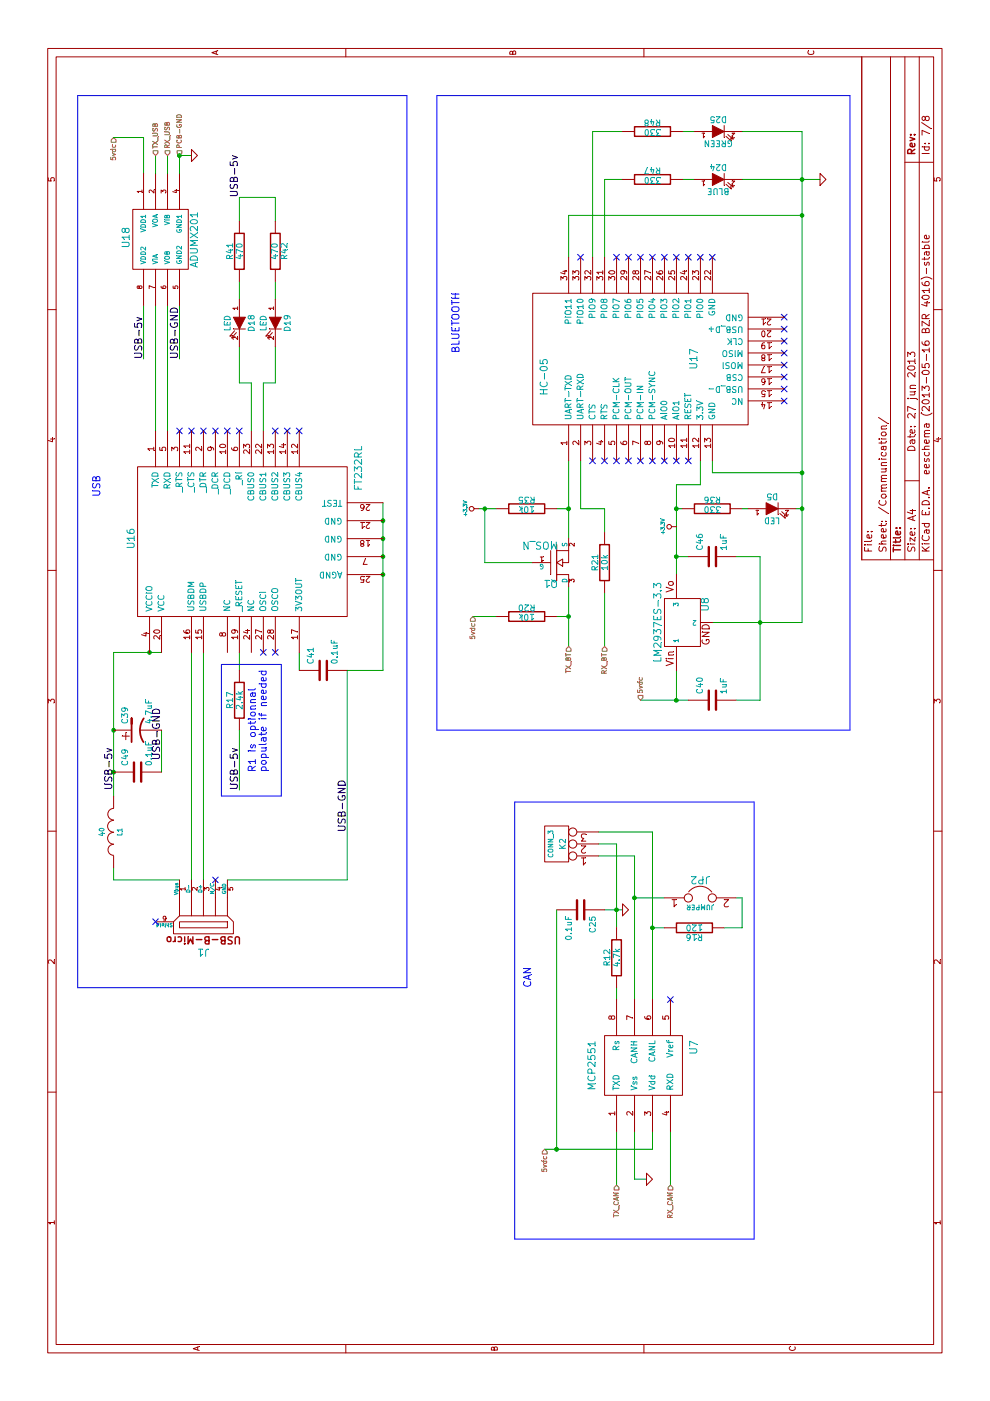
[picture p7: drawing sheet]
EESchema Schematic File Version 2  date 27/06/2013 10:27:40
LIBS:Guepard
LIBS:Guepard-Communication
LIBS:opto
LIBS:power
LIBS:conn
LIBS:transistors
LIBS:polyswitch_smd
LIBS:device
LIBS:texas-msp
LIBS:Guepard-cache
EELAYER 27 0
EELAYER END
$Descr A4 11693 8268
encoding utf-8
Sheet 7 8
Title ""
Date "27 jun 2013"
Rev ""
Comp ""
Comment1 ""
Comment2 ""
Comment3 ""
Comment4 ""
$EndDescr
Connection ~ 7450 4050
Wire Wire Line
	7450 4050 7000 4050
Wire Wire Line
	4100 5050 4100 5200
Wire Wire Line
	2250 5300 1850 5300
Wire Wire Line
	1850 5300 1850 5400
Wire Wire Line
	4650 5000 4650 5150
Wire Wire Line
	4200 6150 4200 6200
Wire Wire Line
	4200 6200 3950 6200
Wire Wire Line
	3950 6200 3950 6050
Connection ~ 3950 5450
Wire Wire Line
	3950 5550 3950 5450
Wire Wire Line
	3350 5450 4750 5450
Wire Wire Line
	1800 5600 2250 5600
Wire Wire Line
	2250 5450 2100 5450
Wire Wire Line
	2100 5450 2100 4550
Wire Notes Line
	3450 3400 10900 3400
Wire Notes Line
	3450 3400 3450 650 
Wire Notes Line
	3450 650  10900 650 
Wire Notes Line
	10900 650  10900 3400
Connection ~ 9900 6700
Wire Wire Line
	9900 6700 9900 4750
Connection ~ 7450 6700
Wire Wire Line
	7450 6650 7450 6700
Connection ~ 7450 5650
Wire Wire Line
	7450 5700 7450 5650
Wire Wire Line
	5850 5650 6100 5650
Wire Wire Line
	7050 6350 5850 6350
Wire Wire Line
	7050 6350 7050 6150
Connection ~ 7750 6700
Wire Wire Line
	6500 5950 6500 6700
Wire Wire Line
	7850 4850 7450 4850
Wire Wire Line
	7450 4850 7450 5050
Wire Wire Line
	7450 5050 7250 5050
Wire Wire Line
	6550 4150 6550 3950
Wire Wire Line
	6300 4750 6800 4750
Connection ~ 7450 4750
Wire Wire Line
	7450 4650 7450 4750
Wire Wire Line
	7200 4750 7850 4750
Connection ~ 10200 6700
Wire Wire Line
	10600 5700 10600 5800
Wire Wire Line
	10200 5700 10200 5800
Wire Wire Line
	8100 2200 8500 2200
Wire Wire Line
	8500 2200 8500 2300
Wire Wire Line
	8500 2300 8800 2300
Wire Wire Line
	9850 2300 10050 2300
Wire Wire Line
	10050 2300 10050 2000
Wire Wire Line
	10050 2000 9850 2000
Wire Wire Line
	8800 2000 8500 2000
Wire Wire Line
	8500 2000 8500 2100
Wire Wire Line
	8500 2100 8100 2100
Connection ~ 10400 1500
Wire Wire Line
	9150 1500 8700 1500
Wire Wire Line
	8100 1300 9150 1300
Wire Wire Line
	5100 2000 5600 2000
Wire Wire Line
	7500 3200 6100 3200
Connection ~ 7050 3200
Wire Wire Line
	6100 3200 6100 2900
Wire Wire Line
	6250 2500 6100 2500
Connection ~ 6250 1250
Connection ~ 5600 950 
Wire Wire Line
	5050 950  6250 950 
Wire Wire Line
	6250 950  6250 1350
Connection ~ 5250 950 
Wire Wire Line
	4450 950  4350 950 
Wire Wire Line
	4350 950  4350 1500
Wire Wire Line
	4350 1600 6250 1600
Wire Wire Line
	6250 1700 4350 1700
Wire Wire Line
	5600 1350 5250 1350
Wire Wire Line
	4350 1900 4350 2900
Wire Wire Line
	4350 2900 6100 2900
Connection ~ 6900 3200
Connection ~ 7200 3200
Wire Wire Line
	6250 2000 6100 2000
Wire Notes Line
	6150 1850 5050 1850
Wire Notes Line
	6150 1850 6150 2350
Wire Notes Line
	6150 2350 5050 2350
Wire Notes Line
	5050 2350 5050 1850
Wire Wire Line
	9150 1400 8100 1400
Wire Wire Line
	8700 1200 9150 1200
Wire Wire Line
	10400 1500 10400 1600
Wire Wire Line
	10550 1200 10250 1200
Wire Wire Line
	9200 2000 9350 2000
Wire Wire Line
	9350 2300 9200 2300
Wire Wire Line
	9550 5050 10200 5050
Wire Wire Line
	10200 5050 10200 5200
Wire Wire Line
	9550 4950 10600 4950
Wire Wire Line
	10600 4950 10600 5200
Wire Wire Line
	7850 5950 7750 5950
Wire Wire Line
	7750 5950 7750 6700
Wire Wire Line
	10600 6200 10600 6700
Wire Wire Line
	10200 6850 10200 6200
Wire Wire Line
	7450 4150 7450 4000
Wire Wire Line
	7000 4050 7000 4450
Wire Wire Line
	6550 4750 6550 4650
Connection ~ 6550 4750
Wire Wire Line
	6300 5050 6750 5050
Wire Wire Line
	9900 4750 9550 4750
Wire Wire Line
	5850 6350 5850 6150
Connection ~ 6500 6350
Wire Wire Line
	7050 5650 7050 5750
Wire Wire Line
	7850 5850 7650 5850
Wire Wire Line
	7650 5850 7650 5650
Wire Wire Line
	7650 5650 6900 5650
Connection ~ 7050 5650
Wire Wire Line
	7450 6250 7450 6200
Wire Wire Line
	5850 5350 5850 5750
Connection ~ 5850 5650
Wire Wire Line
	10600 6700 6500 6700
Wire Notes Line
	5600 7100 5600 3650
Wire Notes Line
	5600 7100 10900 7100
Wire Notes Line
	10900 7100 10900 3650
Wire Notes Line
	10900 3650 5600 3650
Wire Wire Line
	2250 5150 1800 5150
Wire Wire Line
	3350 5150 3450 5150
Wire Wire Line
	3350 5300 4550 5300
Connection ~ 4100 5150
Wire Wire Line
	4200 5550 4200 5300
Connection ~ 4200 5300
Wire Wire Line
	4550 5300 4550 5000
Wire Wire Line
	4650 5150 3950 5150
Wire Wire Line
	4750 5450 4750 5000
Wire Wire Line
	4100 4650 2100 4650
Connection ~ 2100 4650
Connection ~ 7350 3200
NoConn ~ 4350 1800
NoConn ~ 9550 4850
NoConn ~ 9550 5150
NoConn ~ 9550 5250
NoConn ~ 9550 5350
NoConn ~ 9550 5450
NoConn ~ 9550 5550
NoConn ~ 9550 5650
NoConn ~ 9550 5750
NoConn ~ 9550 5850
NoConn ~ 9550 5950
NoConn ~ 9050 6550
NoConn ~ 8950 6550
NoConn ~ 8850 6550
NoConn ~ 8750 6550
NoConn ~ 8650 6550
NoConn ~ 8550 6550
NoConn ~ 8450 6550
NoConn ~ 8350 6550
NoConn ~ 7850 5750
NoConn ~ 7850 5650
NoConn ~ 7850 5550
NoConn ~ 7850 5450
NoConn ~ 7850 5350
NoConn ~ 7850 5250
NoConn ~ 7850 5150
NoConn ~ 7850 5050
NoConn ~ 7850 4950
Text Notes 3450 4450 0    60   ~ 0
CAN
$Comp
L JUMPER JP2
U 1 1
P 4200 5850
F 0 "JP2" H 4200 6000 60  0000 C CNN
F 1 "JUMPER" H 4200 5770 40  0000 C CNN
F 2 "" H 4200 5850 60  0001 C CNN
F 3 "" H 4200 5850 60  0001 C CNN
	1    4200 5850
	0    1    1    0   
$EndComp
$Comp
L GND #PWR044
U 1 1
P 4100 5200
F 0 "#PWR044" H 4100 5200 30  0001 C CNN
F 1 "GND" H 4100 5130 30  0001 C CNN
F 2 "" H 4100 5200 60  0001 C CNN
F 3 "" H 4100 5200 60  0001 C CNN
	1    4100 5200
	1    0    0    -1  
$EndComp
$Comp
L R R12
U 1 1
P 3700 5150
F 0 "R12" V 3780 5150 50  0000 C CNN
F 1 "4.7k" V 3700 5150 50  0000 C CNN
F 2 "" H 3700 5150 60  0001 C CNN
F 3 "" H 3700 5150 60  0001 C CNN
	1    3700 5150
	0    -1   -1   0   
$EndComp
$Comp
L R R16
U 1 1
P 3950 5800
F 0 "R16" V 4030 5800 50  0000 C CNN
F 1 "120" V 3950 5800 50  0000 C CNN
F 2 "" H 3950 5800 60  0001 C CNN
F 3 "" H 3950 5800 60  0001 C CNN
	1    3950 5800
	-1   0    0    1   
$EndComp
NoConn ~ 3350 5600
$Comp
L GND #PWR045
U 1 1
P 1850 5400
F 0 "#PWR045" H 1850 5400 30  0001 C CNN
F 1 "GND" H 1850 5330 30  0001 C CNN
F 2 "" H 1850 5400 60  0001 C CNN
F 3 "" H 1850 5400 60  0001 C CNN
	1    1850 5400
	1    0    0    -1  
$EndComp
$Comp
L C C25
U 1 1
P 4100 4850
F 0 "C25" H 4150 4950 50  0000 L CNN
F 1 "0.1uF" H 4150 4750 50  0000 L CNN
F 2 "" H 4100 4850 60  0001 C CNN
F 3 "" H 4100 4850 60  0001 C CNN
	1    4100 4850
	-1   0    0    1   
$EndComp
$Comp
L CONN_3 K2
U 1 1
P 4650 4650
F 0 "K2" V 4600 4650 50  0000 C CNN
F 1 "CONN_3" V 4700 4650 40  0000 C CNN
F 2 "" H 4650 4650 60  0001 C CNN
F 3 "" H 4650 4650 60  0001 C CNN
	1    4650 4650
	0    -1   -1   0   
$EndComp
Text Notes 7550 850  0    60   ~ 0
USB
Text Notes 8750 3850 0    60   ~ 0
BLUETOOTH
$Comp
L LED D5
U 1 1
P 7450 6450
F 0 "D5" H 7450 6550 50  0000 C CNN
F 1 "LED" H 7450 6350 50  0000 C CNN
F 2 "" H 7450 6450 60  0001 C CNN
F 3 "" H 7450 6450 60  0001 C CNN
	1    7450 6450
	0    1    1    0   
$EndComp
$Comp
L R R36
U 1 1
P 7450 5950
F 0 "R36" V 7530 5950 50  0000 C CNN
F 1 "330" V 7450 5950 50  0000 C CNN
F 2 "" H 7450 5950 60  0001 C CNN
F 3 "" H 7450 5950 60  0001 C CNN
	1    7450 5950
	1    0    0    -1  
$EndComp
$Comp
L C C46
U 1 1
P 7050 5950
F 0 "C46" H 7100 6050 50  0000 L CNN
F 1 "1uF" H 7100 5850 50  0000 L CNN
F 2 "" H 7050 5950 60  0001 C CNN
F 3 "" H 7050 5950 60  0001 C CNN
	1    7050 5950
	1    0    0    -1  
$EndComp
$Comp
L C C40
U 1 1
P 5850 5950
F 0 "C40" H 5900 6050 50  0000 L CNN
F 1 "1uF" H 5900 5850 50  0000 L CNN
F 2 "" H 5850 5950 60  0001 C CNN
F 3 "" H 5850 5950 60  0001 C CNN
	1    5850 5950
	1    0    0    -1  
$EndComp
$Comp
L LM2937ES-3.3 U8
U 1 1
P 6500 5700
F 0 "U8" H 6650 5504 60  0000 C CNN
F 1 "LM2937ES-3.3" H 6500 5900 60  0000 C CNN
F 2 "" H 6500 5700 60  0001 C CNN
F 3 "" H 6500 5700 60  0001 C CNN
	1    6500 5700
	1    0    0    -1  
$EndComp
$Comp
L R R21
U 1 1
P 7000 5050
F 0 "R21" V 7080 5050 50  0000 C CNN
F 1 "10k" V 7000 5050 50  0000 C CNN
F 2 "" H 7000 5050 60  0001 C CNN
F 3 "" H 7000 5050 60  0001 C CNN
	1    7000 5050
	0    -1   -1   0   
$EndComp
$Comp
L +3.3V #PWR046
U 1 1
P 7450 4000
F 0 "#PWR046" H 7450 3960 30  0001 C CNN
F 1 "+3.3V" H 7450 4110 30  0000 C CNN
F 2 "" H 7450 4000 60  0001 C CNN
F 3 "" H 7450 4000 60  0001 C CNN
	1    7450 4000
	1    0    0    -1  
$EndComp
$Comp
L R R20
U 1 1
P 6550 4400
F 0 "R20" V 6630 4400 50  0000 C CNN
F 1 "10k" V 6550 4400 50  0000 C CNN
F 2 "" H 6550 4400 60  0001 C CNN
F 3 "" H 6550 4400 60  0001 C CNN
	1    6550 4400
	1    0    0    -1  
$EndComp
$Comp
L R R35
U 1 1
P 7450 4400
F 0 "R35" V 7530 4400 50  0000 C CNN
F 1 "10k" V 7450 4400 50  0000 C CNN
F 2 "" H 7450 4400 60  0001 C CNN
F 3 "" H 7450 4400 60  0001 C CNN
	1    7450 4400
	1    0    0    -1  
$EndComp
$Comp
L GND #PWR047
U 1 1
P 10200 6850
F 0 "#PWR047" H 10200 6850 30  0001 C CNN
F 1 "GND" H 10200 6780 30  0001 C CNN
F 2 "" H 10200 6850 60  0001 C CNN
F 3 "" H 10200 6850 60  0001 C CNN
	1    10200 6850
	1    0    0    -1  
$EndComp
$Comp
L R R48
U 1 1
P 10600 5450
F 0 "R48" V 10680 5450 50  0000 C CNN
F 1 "330" V 10600 5450 50  0000 C CNN
F 2 "" H 10600 5450 60  0001 C CNN
F 3 "" H 10600 5450 60  0001 C CNN
	1    10600 5450
	1    0    0    -1  
$EndComp
$Comp
L R R47
U 1 1
P 10200 5450
F 0 "R47" V 10280 5450 50  0000 C CNN
F 1 "330" V 10200 5450 50  0000 C CNN
F 2 "" H 10200 5450 60  0001 C CNN
F 3 "" H 10200 5450 60  0001 C CNN
	1    10200 5450
	1    0    0    -1  
$EndComp
$Comp
L LED D25
U 1 1
P 10600 6000
F 0 "D25" H 10600 6100 50  0000 C CNN
F 1 "GREEN" H 10600 5900 50  0000 C CNN
F 2 "" H 10600 6000 60  0001 C CNN
F 3 "" H 10600 6000 60  0001 C CNN
	1    10600 6000
	0    1    1    0   
$EndComp
$Comp
L LED D24
U 1 1
P 10200 6000
F 0 "D24" H 10200 6100 50  0000 C CNN
F 1 "BLUE" H 10200 5900 50  0000 C CNN
F 2 "" H 10200 6000 60  0001 C CNN
F 3 "" H 10200 6000 60  0001 C CNN
	1    10200 6000
	0    1    1    0   
$EndComp
Text Label 10050 2000 0    60   ~ 0
USB-5v
$Comp
L LED D19
U 1 1
P 9000 2300
F 0 "D19" H 9000 2400 50  0000 C CNN
F 1 "LED" H 9000 2200 50  0000 C CNN
F 2 "" H 9000 2300 60  0001 C CNN
F 3 "" H 9000 2300 60  0001 C CNN
	1    9000 2300
	-1   0    0    1   
$EndComp
$Comp
L LED D18
U 1 1
P 9000 2000
F 0 "D18" H 9000 2100 50  0000 C CNN
F 1 "LED" H 9000 1900 50  0000 C CNN
F 2 "" H 9000 2000 60  0001 C CNN
F 3 "" H 9000 2000 60  0001 C CNN
	1    9000 2000
	-1   0    0    1   
$EndComp
$Comp
L R R42
U 1 1
P 9600 2300
F 0 "R42" V 9680 2300 50  0000 C CNN
F 1 "470" V 9600 2300 50  0000 C CNN
F 2 "" H 9600 2300 60  0001 C CNN
F 3 "" H 9600 2300 60  0001 C CNN
	1    9600 2300
	0    1    1    0   
$EndComp
$Comp
L R R41
U 1 1
P 9600 2000
F 0 "R41" V 9680 2000 50  0000 C CNN
F 1 "470" V 9600 2000 50  0000 C CNN
F 2 "" H 9600 2000 60  0001 C CNN
F 3 "" H 9600 2000 60  0001 C CNN
	1    9600 2000
	0    -1   -1   0   
$EndComp
$Comp
L GND #PWR048
U 1 1
P 10400 1600
F 0 "#PWR048" H 10400 1600 30  0001 C CNN
F 1 "GND" H 10400 1530 30  0001 C CNN
F 2 "" H 10400 1600 60  0001 C CNN
F 3 "" H 10400 1600 60  0001 C CNN
	1    10400 1600
	1    0    0    -1  
$EndComp
Text Label 8700 1500 0    60   ~ 0
USB-GND
Text Label 8700 1200 0    60   ~ 0
USB-5v
NoConn ~ 8100 2000
NoConn ~ 8100 1900
NoConn ~ 8100 1800
NoConn ~ 8100 1700
NoConn ~ 8100 1600
NoConn ~ 8100 1500
NoConn ~ 8100 2300
NoConn ~ 8100 2400
NoConn ~ 8100 2500
NoConn ~ 6250 2300
NoConn ~ 6250 2200
Text Notes 5250 2150 0    60   ~ 0
R1 is optionnal\npopulate if needed
Text Label 5100 2000 0    60   ~ 0
USB-5v
$Comp
L R R17
U 1 1
P 5850 2000
F 0 "R17" V 5930 2000 50  0000 C CNN
F 1 "2.4k" V 5850 2000 50  0000 C CNN
F 2 "" H 5850 2000 60  0001 C CNN
F 3 "" H 5850 2000 60  0001 C CNN
	1    5850 2000
	0    -1   -1   0   
$EndComp
$Comp
L C C41
U 1 1
P 6100 2700
F 0 "C41" H 6150 2800 50  0000 L CNN
F 1 "0.1uF" H 6150 2600 50  0000 L CNN
F 2 "" H 6100 2700 60  0001 C CNN
F 3 "" H 6100 2700 60  0001 C CNN
	1    6100 2700
	1    0    0    -1  
$EndComp
Text Label 5100 950  0    60   ~ 0
USB-5v
Text Label 5350 1350 0    60   ~ 0
USB-GND
$Comp
L INDUCTOR L1
U 1 1
P 4750 950
F 0 "L1" V 4700 950 40  0000 C CNN
F 1 "40" V 4850 950 40  0000 C CNN
F 2 "" H 4750 950 60  0001 C CNN
F 3 "" H 4750 950 60  0001 C CNN
	1    4750 950 
	0    -1   -1   0   
$EndComp
$Comp
L CP1 C39
U 1 1
P 5600 1150
F 0 "C39" H 5650 1250 50  0000 L CNN
F 1 "4.7uF" H 5650 1050 50  0000 L CNN
F 2 "" H 5600 1150 60  0001 C CNN
F 3 "" H 5600 1150 60  0001 C CNN
	1    5600 1150
	1    0    0    -1  
$EndComp
$Comp
L C C49
U 1 1
P 5250 1150
F 0 "C49" H 5300 1250 50  0000 L CNN
F 1 "0.1uF" H 5300 1050 50  0000 L CNN
F 2 "" H 5250 1150 60  0001 C CNN
F 3 "" H 5250 1150 60  0001 C CNN
	1    5250 1150
	1    0    0    -1  
$EndComp
$Comp
L ADUMX201 U18
U 1 1
P 9700 1350
F 0 "U18" H 9685 1641 60  0000 C CNN
F 1 "ADUMX201" H 9703 1071 60  0000 C CNN
F 2 "" H 9700 1350 60  0001 C CNN
F 3 "" H 9700 1350 60  0001 C CNN
	1    9700 1350
	-1   0    0    -1  
$EndComp
$Comp
L USB_B-micro J1
U 1 1
P 4000 1700
F 0 "J1" H 4000 1950 60  0000 C CNN
F 1 "USB_B-micro" H 4000 1250 60  0001 C CNN
F 2 "" H 4000 1700 60  0001 C CNN
F 3 "" H 4000 1700 60  0001 C CNN
	1    4000 1700
	0    -1   -1   0   
$EndComp
$Comp
L HC-05 U17
U 1 1
P 8700 5450
F 0 "U17" H 8700 5100 60  0000 C CNN
F 1 "HC-05" H 8550 6350 60  0000 C CNN
F 2 "" H 8700 5450 60  0001 C CNN
F 3 "" H 8700 5450 60  0001 C CNN
	1    8700 5450
	1    0    0    -1  
$EndComp
$Comp
L FT232RL U16
U 1 1
P 7200 2000
F 0 "U16" H 7200 2900 60  0000 C CNN
F 1 "FT232RL" H 7600 1000 60  0000 L CNN
F 2 "" H 7200 2000 60  0001 C CNN
F 3 "" H 7200 2000 60  0001 C CNN
	1    7200 2000
	1    0    0    -1  
$EndComp
NoConn ~ 4000 1300
$Comp
L MOS_N Q1
U 1 1
P 7000 4650
F 0 "Q1" H 7010 4820 60  0000 R CNN
F 1 "MOS_N" H 7010 4500 60  0000 R CNN
F 2 "~" H 7000 4650 60  0000 C CNN
F 3 "~" H 7000 4650 60  0000 C CNN
	1    7000 4650
	0    -1   1    0   
$EndComp
Text Label 4750 2900 0    60   ~ 0
USB-GND
Wire Wire Line
	10250 1300 10400 1300
Wire Wire Line
	10250 1400 10400 1400
$Comp
L MCP2551 U7
U 1 1
P 2800 5350
F 0 "U7" H 2950 4900 60  0000 C CNN
F 1 "MCP2551" H 2800 5750 60  0000 C CNN
F 2 "~" H 2800 5350 60  0000 C CNN
F 3 "~" H 2800 5350 60  0000 C CNN
	1    2800 5350
	1    0    0    -1  
$EndComp
Text HLabel 2100 4550 0    40   Input ~ 0
5vdc
Text HLabel 1800 5150 0    40   Input ~ 0
TX_CAN
Text HLabel 1800 5600 0    40   Input ~ 0
RX_CAN
Wire Notes Line
	1350 4300 5000 4300
Wire Notes Line
	5000 4300 5000 6300
Wire Notes Line
	5000 6300 1350 6300
Wire Notes Line
	1350 6300 1350 4300
Text HLabel 6550 3950 0    40   Input ~ 0
5vdc
Text HLabel 6300 4750 0    40   Input ~ 0
TX_BT
Text HLabel 6300 5050 0    40   Input ~ 0
RX_BT
Text HLabel 5850 5350 2    40   Input ~ 0
5vdc
Text HLabel 10400 1400 2    40   Input ~ 0
RX_USB
Text HLabel 10400 1300 2    40   Input ~ 0
TX_USB
Text HLabel 10550 950  0    40   Input ~ 0
5vdc
Wire Wire Line
	10550 950  10550 1200
Text HLabel 10400 1500 2    40   Input ~ 0
PCB-GND
Wire Wire Line
	10250 1500 10400 1500
$Comp
L +3.3V #PWR049
U 1 1
P 7300 5650
F 0 "#PWR049" H 7300 5610 30  0001 C CNN
F 1 "+3.3V" H 7300 5760 30  0000 C CNN
F 2 "" H 7300 5650 60  0000 C CNN
F 3 "" H 7300 5650 60  0000 C CNN
	1    7300 5650
	1    0    0    -1  
$EndComp
$EndSCHEMATC
